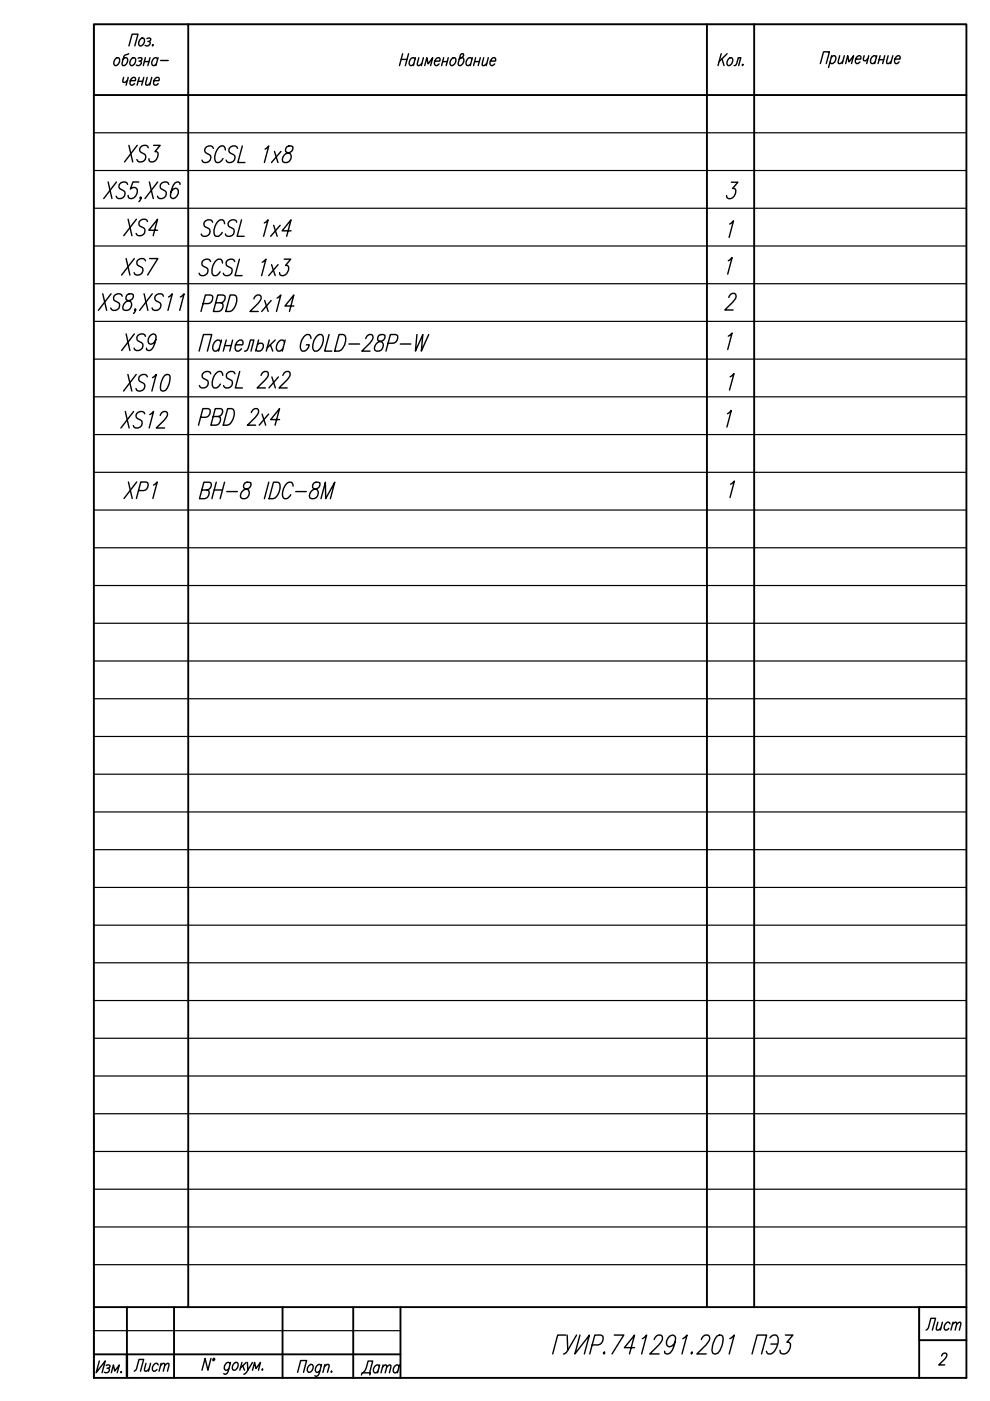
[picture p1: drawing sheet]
<svg xmlns="http://www.w3.org/2000/svg" width="210mm" height="297mm" viewBox="0 0 210 297" stroke-linecap="round" stroke-linejoin="round" font-family="sans-serif">
<!-- layer: 0 -->
<g fill="none" stroke="#000" stroke-width=".4">
<path d="M19.9 5.1h185v287h-185zM39.9 5.1v272M149.9 5.1v272M159.9 5.1v272M19.9 20.2h185M19.9 277.1h65v15M26.9 277.1v10M36.9 277.1v15M59.9 277.1v15M74.9 277.1v15M84.9 277.1h120M194.9 277.1v15"/>
<path d="M19.9 287.1h65M194.9 284.1h10"/>
</g>
<path d="M19.9 237v55" fill="none" stroke="#000" stroke-width=".3"/>
<g fill="none" stroke="#000" stroke-width=".25">
<path d="M19.9 5.1v15.1M19.9 28.2h185M19.9 36.2h185M19.9 44.2h185M19.9 52.2h185M19.9 60.2h185M19.9 68.1h185M19.9 76.1h185M19.9 84.1h185M19.9 92.1h185M19.9 100.1h185M19.9 108.1h185"/>
<path d="M19.9 116.1h185M19.9 124.1h185M19.9 132.1h185M19.9 140.1h185M19.9 148.1h185M19.9 156.1h185M19.9 164.1h185M19.9 172.1h185M19.9 180.1h185M19.9 188.2h185M19.9 196.2h185M19.9 204.1h185"/>
<path d="M19.9 212.1h185M19.9 220.1h185M19.9 228.1h185M19.9 236.1h185M19.9 244.1h185M19.9 252.1h185M19.9 260.1h185M19.9 268.1h185M194.9 277.1h10M19.9 282.1h65"/>
</g>
<g fill="none" stroke="#000" stroke-width=".3">
<path d="M24.6 12.3l.5-.1a1.02 1.02 0 0 1-.7 1.7 1.04 1.04 0 0 1 .2-1.6zM26.2 16.4l-.2 1 .5 .1 .5-.5M27.2 16.4l-.5 1.7M27.3 11.4l-.9 .3-.1 .3-.4 1.4 .2 .5a1.02 1.02 0 0 0 .7-1.7h-.2l-.5 .4M27.3 9.7l.7-2.5h1.3l-.7 2.5M27.6 17.1h1.1v-.6a.91 .91 0 0 0-1 .5 .91 .91 0 0 0 .1 1.1h.3l.4-.4M28 12.3l.5-.1a1.02 1.02 0 0 1-.7 1.7 1.04 1.04 0 0 1 .2-1.6zM29.3 12.3h.8a.5 .5 0 0 1-.6 .7M29.3 17.2h1M29.5 16.4l-.4 1.7M29.7 8.4l.4-.3h.3a1.02 1.02 0 0 1-.7 1.6 .85 .85 0 0 1 0-1.3zM29.7 13l.3 .4a.72 .72 0 0 1-1.1 .4"/>
<path d="M30.5 16.4l-.5 1.7M30.6 13.1h1M30.8 12.2l-.4 1.7M31.1 8.2l.3-.1 .5 .1a.49 .49 0 0 1-.5 .6M31.2 16.4l-.3 1.5 .4 .2 .6-.5M31.6 8.8l.2 .1a.63 .63 0 0 1-.3 .7 .63 .63 0 0 1-.7 0M31.8 12.2l-.4 1.7M32.2 16.4l-.5 1.7M32.3 9.6l.1-.1-.1 .2zM32.6 17.1h1.1v-.5l-.2-.2a1 1 0 0 0-.8 .6 1 1 0 0 0 .1 1.1h.3l.4-.4M33.4 12.6l-.2-.4a1.02 1.02 0 0 0-.8 1.7h.3l.5-.4M33.5 12.2l-.5 1.7"/>
<path d="M34.1 12.8h1.6M85.1 12.6h1.2M85.4 11.4l-.7 2.5M86.6 11.4l-.7 2.5M88 12.6l-.1-.3a.95 .95 0 0 0-1 .4 .95 .95 0 0 0 0 1.1l.4 .1 .4-.4M88.1 12.2l-.5 1.7M88.8 12.2l-.3 1.6 .4 .1 .6-.5M89.8 12.2l-.5 1.7M90.1 13.9l.4-1.7 .3 1.3 .9-1.3-.4 1.7M92.2 13h1v-.7a.92 .92 0 0 0-1 .5 .92 .92 0 0 0 .2 1.1h.2l.5-.4M93.8 13.1h1M94.1 12.2l-.5 1.7"/>
<path d="M95 12.2l-.4 1.7M95.9 12.3l.5-.1a1.02 1.02 0 0 1-.7 1.7 1.04 1.04 0 0 1 .2-1.6zM97.8 12.2h.3a1.02 1.02 0 0 1-.7 1.7l-.3-.5 .5-1.8 .3-.2 .4 .1a.77 .77 0 0 1-.7 .8l-.2 .3M100 12.6l-.2-.4a1.02 1.02 0 0 0-.7 1.7h.2l.5-.4M100.1 12.2l-.4 1.7M100.6 13.1h1M100.8 12.2l-.4 1.7M101.8 12.2l-.4 1.7M102.6 12.2l-.4 1.6 .4 .1 .6-.5M103.5 12.2l-.4 1.7M104 13h1a.5 .5 0 0 0-.1-.8 1.02 1.02 0 0 0-.7 1.7h.2l.5-.4M152.9 11.4l-.7 2.5"/>
<path d="M153.1 12.5l.4 1.4M154.2 11.4l-1.7 1.7M154.6 12.3l.5-.1a1.02 1.02 0 0 1-.7 1.7 1.04 1.04 0 0 1 .2-1.6zM155.6 13.9l.4-.1 .5-1.6h.6l-.5 1.7M157.4 13.8l.1-.1 .1 .1-.2 .1zM173.9 13.5l.7-2.5h1.3l-.7 2.5M176.2 12.2l.5-.4h.3a1.02 1.02 0 0 1-.7 1.7l-.3-.4M176.3 11.8l-.6 2.5M178 11.8l-.3 1.6 .4 .1 .6-.5M179 11.8l-.4 1.7M179.3 13.5l.4-1.7 .3 1.3 1-1.3-.5 1.7M181.4 12.5h1.1v-.5l-.2-.2a1.02 1.02 0 0 0-.7 1.7h.3l.4-.4"/>
<path d="M183.2 11.8l-.1 .6 .1 .5h.3l.6-.5M184.2 11.8l-.4 1.7M185.8 12.2l-.3-.4a1.02 1.02 0 0 0-.7 1.7h.3l.5-.4M185.9 11.8l-.5 1.7M186.4 12.7h1M186.6 11.8l-.4 1.7M187.6 11.8l-.5 1.7M188.3 11.8l-.3 1.6 .4 .1 .6-.5M189.3 11.8l-.5 1.7M189.7 12.5h1.1v-.5l-.2-.2a1.02 1.02 0 0 0-.7 1.7h.3l.4-.4M22.9 38.6l.8 3.5M24.7 38.6l-2.7 3.5"/>
<path d="M27.1 39.1a.92 .92 0 0 0-1.4-.4 .92 .92 0 0 0-.2 1.4l.7 .3a.99 .99 0 0 1-.1 1.5 .99 .99 0 0 1-1.5-.3M29.4 38.6h-1.2l-.5 1.5a.85 .85 0 0 1 1.4 .2 1.53 1.53 0 0 1-1.5 1.8l-.3-.2-.1-.5M31.7 38.6l.8 3.5M33.4 38.6l-2.7 3.5M35.8 39.1a.92 .92 0 0 0-1.3-.4 .92 .92 0 0 0-.2 1.4l.6 .3a.98 .98 0 0 1-.1 1.5 .98 .98 0 0 1-1.4-.3M38.2 39.1l-.1-.3-.5-.2a2.64 2.64 0 0 0-1.4 2.3l-.1 .7 .2 .3 .3 .2a1.41 1.41 0 0 0 1.1-2l-.4-.2a1.24 1.24 0 0 0-1.1 1M155.1 38.6h1.3l-1.1 1.4 .6 .1a1.37 1.37 0 0 1-.3 1.5 1.37 1.37 0 0 1-1.4 .4l-.1-.5M29.9 41.9l-.2 .2v-.2l.1-.1a.86 .86 0 0 1-.4 1M154.4 55.3l.8-.7-.9 3.5M154.7 47.5l.8-.7-.9 3.5M21.8 62.3l.8 3.5M23.5 62.3l-2.6 3.5"/>
<path d="M25.9 62.8a.92 .92 0 0 0-1.3-.4 .92 .92 0 0 0-.2 1.4l.6 .3a.99 .99 0 0 1-.1 1.5 .99 .99 0 0 1-1.4-.3M27 62.5a.77 .77 0 0 0-.1 1.1 1.12 1.12 0 0 1 1 1.4 1.12 1.12 0 0 1-1.4 .8l-.4-.2a1.55 1.55 0 0 1 1.6-2 .95 .95 0 0 0 .5-1.1l-.3-.2zM28.8 65.6l-.2 .2-.1-.2 .2-.1a.86 .86 0 0 1-.4 1M30.6 62.3l.8 3.5M32.3 62.3l-2.7 3.5M34.7 62.8a.92 .92 0 0 0-1.4-.4 .92 .92 0 0 0-.2 1.4l.7 .3a.99 .99 0 0 1-.1 1.5 .99 .99 0 0 1-1.5-.3M35.7 63l.8-.7-.9 3.5M38.2 63l.8-.7-.9 3.5M154.4 71.3l.8-.7-.9 3.5M154.5 63.1l.1-.2a.92 .92 0 0 1 1.3-.5 .95 .95 0 0 1-.1 1.1l-2.1 2.2h1.7M154.8 79.9l.8-.7-.9 3.5M154.2 87.7l.9-.7-1 3.6"/>
<path d="M154.9 102.7l.8-.7-.9 3.5M21.1 288.5l-.7 2.5 1.9-2.5-.7 2.5M22.5 289.5h.8a.48 .48 0 0 1-.1 .5 .48 .48 0 0 1-.5 .1M23 290.1l.2 .5a.72 .72 0 0 1-1.1 .3M23.6 291l.5-1.6 .2 1.3 1-1.3-.4 1.6M44.7 288l-.6 2.5-.6-2.5-.7 2.5M45.2 288.1h.3l-.3 .4zM48.8 289.2l-.1-.2a.92 .92 0 0 0-1 .4 .92 .92 0 0 0 .1 1.1h.3l.4-.3M48.9 288.9l-.5 1.9a.72 .72 0 0 1-.8 .6l-.2-.2M49.5 289.2a.58 .58 0 0 1 .9-.2 1.08 1.08 0 0 1-.9 1.5 .85 .85 0 0 1 0-1.3zM51.3 288.9l-.5 1.6M51.5 289.6l.3 .9"/>
<path d="M52.2 288.9l-1.2 1.1M52.5 288.9v1.6l1-1.6M52.5 290.5l-.3 .5-.5 .4M53.5 290.5l.5-1.6 .3 1.3 .9-1.3-.4 1.6M55.5 290.4l.2-.1v.1zM63.1 291l.7-2.5h1.2l-.6 2.5M65.4 289.6l.5-.3h.2a1.02 1.02 0 0 1-.7 1.7 .85 .85 0 0 1 0-1.4zM68.1 289.6l-.3-.3a1.02 1.02 0 0 0-.7 1.7h.3l.4-.4M68.2 289.3l-.7 2.2a.49 .49 0 0 1-.8 .2M68.8 289.8l.5-.5 .5 .1-.4 1.6M68.9 289.3l-.4 1.7M70.2 290.8h.2l-.2 .2z"/>
<path d="M199.7 287.5a.55 .55 0 0 1 .4-.6 .55 .55 0 0 1 .7 .5l-.5 .8-1.3 1.2h1.3"/>
</g>
<text font-size="7.5" x="116.1" y="288.2">ГУИР.741291.201 ПЭ3</text>
<g font-size="7.1">
<text x="25" y="35.6">XS3</text>
<text x="41.6" y="35.6">SCSL 1x8</text>
<text x="25" y="51.2">XS4</text>
<text x="41.3" y="51.5">SCSL 1x4</text>
<text x="24.7" y="59.6">XS7</text>
<text x="40.9" y="59.6">SCSL 1x3</text>
<text x="41.3" y="67.4">PBD 2x14</text>
<text x="24.7" y="75.5">XS9</text>
<text x="40.9" y="75.8">Панелька GOLD-28P-W</text>
<text x="40.9" y="83.6">SCSL 2x2</text>
<text x="25" y="84.3">XS10</text>
<text x="24.3" y="92.1">XS12</text>
<text x="40.9" y="91.4">PBD 2x4</text>
<text x="25" y="106.9">XP1</text>
<text x="40.9" y="106.9">BH-8 IDC-8M</text>
</g>
<text font-size="6.6" x="75.5" y="292.8">Дата</text>
<g font-size="5.7">
<text x="195.1" y="283.3">Лист</text>
<text x="27.2" y="292.1">Лист</text>
</g>
</svg>
